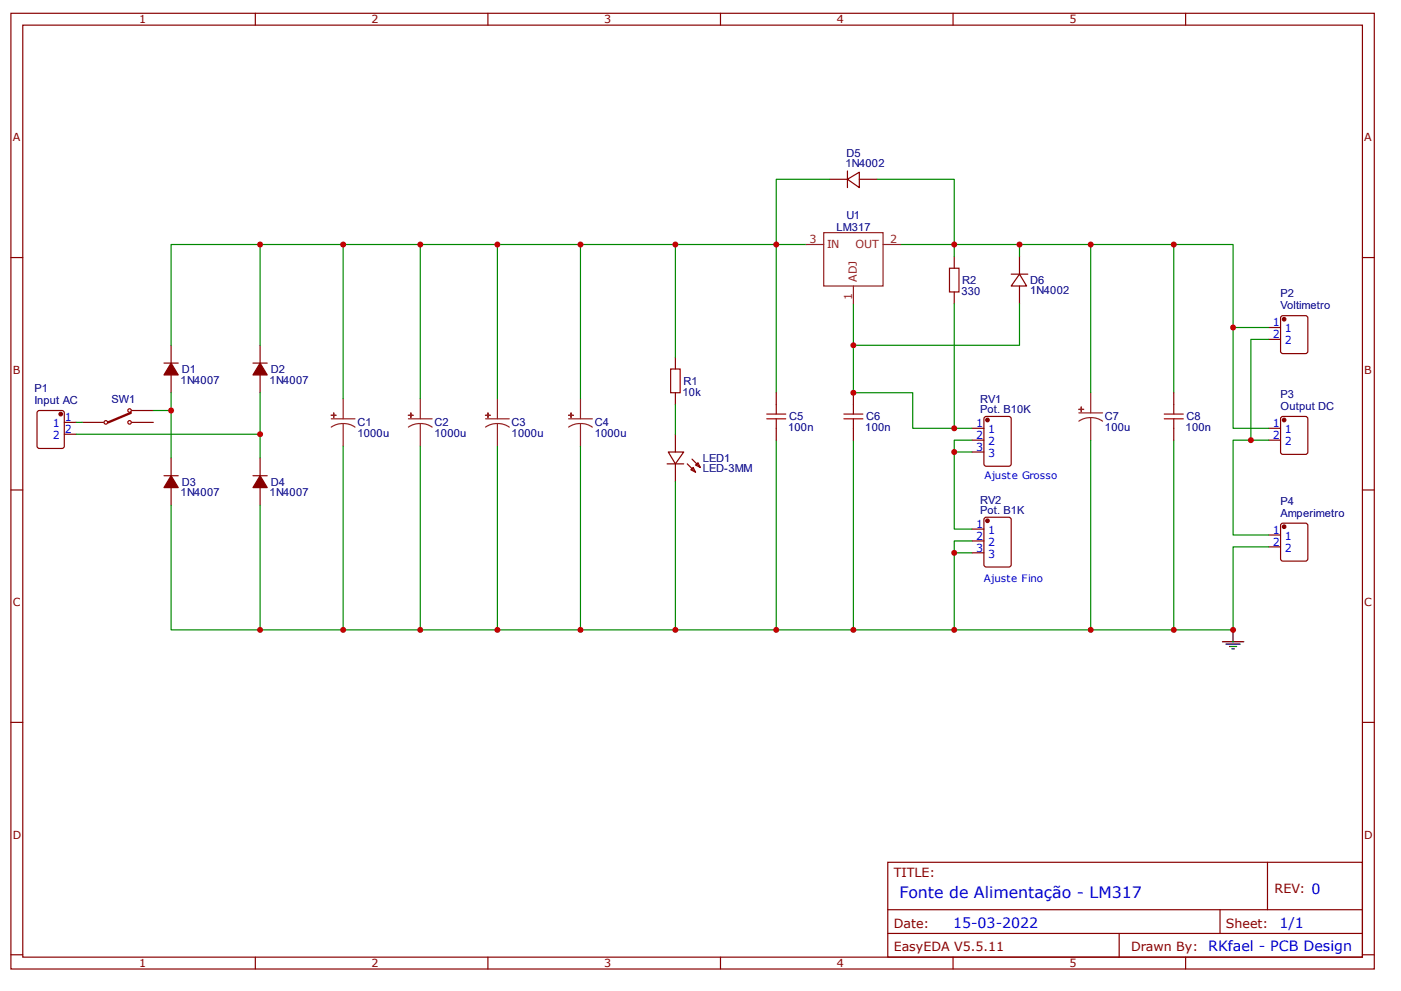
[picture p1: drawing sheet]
<svg xmlns="http://www.w3.org/2000/svg" width="297mm" height="210mm" viewBox="0 0 297 210" stroke-linecap="round" stroke-linejoin="round" font-family="sans-serif">
<g fill="none" stroke="#800" stroke-width=".25">
<path d="M2.3 2.8h289.1v202.8h-289.1zM4.8 5.3h284.1v197.8h-284.1zM54.1 2.8v2.5M103.4 2.8v2.5M152.8 2.8v2.5M202.1 2.8v2.5M251.4 2.8v2.5M175.9 38h3.8M179.7 38l2.5-1.5v3.3zM179.7 36.3v3.5M182.2 38h3.8M2.3 54.6h2.5"/>
<path d="M202.3 54.4v2.5M214.4 58.2h3.5M216.2 58.2l1.5 2.5h-3.3zM216.2 54.4v3.8M288.9 54.6h2.5M34.8 77h3M36.3 73.3v3.7M36.3 79.5v3.8M53.6 77h3.1M55.1 73.3v3.7M55.1 79.5v3.8M143.2 75.8v2.5"/>
<path d="M202.3 61.9v2.6M216.2 60.7v3.8M269 69.5h2.5M269 72h2.5M271.6 67.2l.4-.2h4.8l.4 .2 .1 7.3-.3 .5h-5l-.4-.2zM8.1 87.2l5-.1 .5 .2v7.3l-.2 .5h-5l-.5-.2-.1-7.3zM13.6 89.6h2.5M13.6 92.1h2.5M17.4 89.6h4.5M28 89.6h4.5M28 87.1h4.5M36.3 97.2v3.7"/>
<path d="M55.1 97.2v3.7M141.4 98.4h3.6M141.7 95.9h3.3l-1.8 2.5zM143.2 83.3v2.5M143.2 92.1v3.8M143.2 98.4v3.8M145.7 98.4l1.8 1.8M146.7 97.4l1.8 1.8M147 99.2l.5 1-1-.5zM147.5 98.7l.5-.5 .5 1zM164.6 83.3v2.5M164.6 90.9v2.5"/>
<path d="M180.9 83.3v2.5M180.9 90.9v2.5M206.1 90.9h2.5M206.1 93.4h2.5M206.1 95.9h2.5M208.9 88.4h5l.4 .2 .1 9.8-.3 .5h-5l-.4-.2-.1-9.8zM248.9 83.3v2.5M248.9 90.9v2.5M269 90.9h2.5M269 93.4h2.5M271.8 88.4h5l.4 .2 .1 7.3-.3 .4-5 .1-.4-.2-.1-7.3zM2.3 104h2.5"/>
<path d="M34.8 100.9h3M36.3 103.5v3.7M53.6 100.9h3.1M55.1 103.5v3.7M206.1 112.3h2.5M206.1 114.8h2.5M206.1 117.3h2.5M208.7 110l.4-.3h4.8l.4 .3 .1 9.8-.3 .4-5 .1-.4-.2zM269 113.5h2.5M269 116h2.5M271.6 111.2l.4-.2h4.8l.4 .2 .1 7.3-.3 .5h-5l-.4-.2zM288.9 104h2.5"/>
<path d="M2.3 153.3h2.5M288.9 153.3h2.5M188.2 182.9h100.7v20.2h-100.7zM188.2 193h100.7M188.2 198h100.7M237.3 198v5.1M258.7 193v5M268.7 182.9v10.1M2.3 202.6h2.5M54.1 203.1v2.5M103.4 203.1v2.5M152.8 203.1v2.5"/>
<path d="M202.1 203.1v2.5M251.4 203.1v2.5M288.9 202.6h2.5"/>
</g>
<g fill="#800" stroke="#800" stroke-width=".25">
<path d="M36.3 77l1.5 2.5h-3z"/>
<path d="M55.1 77l1.6 2.5h-3.1z"/>
<path d="M36.3 100.9l1.5 2.6h-3z"/>
<path d="M55.1 100.9l1.6 2.6h-3.1z"/>
<circle cx="12.9" cy="87.9" r=".38"/>
<circle cx="272.3" cy="67.7" r=".38"/>
<circle cx="209.4" cy="89.1" r=".38"/>
<circle cx="209.4" cy="110.5" r=".38"/>
<circle cx="272.3" cy="89.1" r=".38"/>
<circle cx="272.3" cy="111.8" r=".38"/>
</g>
<g fill="none" stroke="#8d2323" stroke-width=".25">
<path d="M170.9 51.9h3.7M174.6 49.4h12.6v11.3h-12.6zM187.2 51.9h3.8M180.9 60.7v3.8M70.2 88.9h5.1M72.8 89.9l1.5 .2 1 .5M72.8 89.9l-1.6 .2-1 .5M72.8 84.6v4.3M72.8 89.9v4.7M86.6 88.9h5M89.1 89.9l1.6 .2 .9 .5M89.1 89.9l-1.6 .2-.9 .5"/>
<path d="M89.1 84.6v4.3M89.1 89.9v4.7M102.9 88.9h5.1M105.5 89.9l1.5 .2 1 .5M105.5 89.9l-1.6 .2-1 .5M105.5 84.6v4.3M105.5 89.9v4.7M120.6 88.9h5M123.1 89.9l1.5 .2 1 .5M123.1 89.9l-1.6 .2-.9 .5M123.1 84.6v4.3M123.1 89.9v4.7"/>
<path d="M228.7 87.6h5.1M231.2 88.6l1.1 .1 1.5 .7M231.2 88.6l-1.5 .3-1 .5M231.2 83.3v4.3M231.2 88.6v4.8"/>
</g>
<g fill="#8d2323" stroke="#8d2323" stroke-width=".25">
<path d="M70.2 88.1h1z"/>
<path d="M70.7 87.6l.1 1z"/>
<path d="M86.6 88.1h1z"/>
<path d="M87.1 87.6v1z"/>
<path d="M228.7 86.8l1 .1z"/>
<path d="M229.2 86.3l.1 1z"/>
<path d="M102.9 88.1h1z"/>
<path d="M103.4 87.6l.1 1z"/>
<path d="M120.6 88.1h1z"/>
<path d="M121.1 87.6v1z"/>
</g>
<g fill="none" stroke="#080" stroke-width=".25">
<path d="M175.9 38h-11.3v45.3M186 38h16.3v13.9h28.9v31.4M55.1 51.9h17.7v32.7M72.8 51.9h16.3v32.7M89.1 51.9h16.4v32.7M105.5 51.9h17.6v32.7M123.1 51.9h20.1v23.9M143.2 51.9h27.7M191 51.9h11.3v2.5M216.2 51.9v2.5M231.2 51.9h17.7v31.4M248.9 51.9h12.5v39h7.6"/>
<path d="M36.3 73.3v-21.4h18.8v21.4M180.9 64.5v18.8h12.6v7.6h8.8M202.3 64.5v26.4h3.8M216.2 64.5v8.8h-35.3M261.4 69.5h7.6M269 72h-3.8v21.4M16.1 92.1h39M16.1 89.6h1.3M32.5 87.1h3.8M36.3 83.3v13.9M55.1 83.3v13.9M72.8 94.6v39h-17.7"/>
<path d="M89.1 94.6v39h-16.3M105.5 94.6v39h-16.4M123.1 94.6v39h-17.6M143.2 85.8v6.3M164.6 93.4v40.2h-21.4M180.9 93.4v40.2h-16.3M202.3 95.9v16.4h3.8M206.1 93.4h-3.8v2.5h3.8M231.2 93.4v40.2h-28.9M248.9 93.4v40.2h-17.7M269 93.4h-7.6v20.1h7.6M36.3 107.2v26.4h18.8v-26.4"/>
<path d="M143.2 102.2v31.4h-20.1M202.3 117.3v16.3h-21.4M206.1 114.8h-3.8v2.5h3.8M269 116h-7.6v17.6h-12.5"/>
</g>
<g fill="none" stroke="#a00000" stroke-width=".25">
<path d="M201.3 56.9h2v5h-2zM142.2 78.3h2v5h-2zM162.6 88.9h4M162.6 87.9h4M164.6 85.8v2.1M164.6 88.9v2M178.9 88.9h4M178.9 87.9h4M180.9 85.8v2.1M180.9 88.9v2M246.8 88.9h4.1M246.8 87.9h4.1"/>
<path d="M248.9 85.8v2.1M248.9 88.9v2"/>
</g>
<path d="M259.2 136.2h4.5M259.9 136.7h3M260.7 137.2h1.5M261.2 137.7h.5M261.4 133.6v2.6" fill="none" stroke="#000" stroke-width=".25"/>
<g fill="none" stroke="#900" stroke-width=".25">
<circle cx="22.4" cy="89.6" r=".38"/>
<circle cx="27.5" cy="87.1" r=".38"/>
<circle cx="27.5" cy="89.6" r=".38"/>
</g>
<path d="M27.7 87.6l-4.8 2" fill="none" stroke="#900" stroke-width=".5"/>
<g fill="#c00">
<circle cx="36.3" cy="87.1" r=".63"/>
<circle cx="180.9" cy="83.3" r=".63"/>
<circle cx="202.3" cy="90.9" r=".63"/>
<circle cx="180.9" cy="73.3" r=".63"/>
<circle cx="216.2" cy="51.9" r=".63"/>
<circle cx="55.1" cy="92.1" r=".63"/>
<circle cx="265.2" cy="93.4" r=".63"/>
<circle cx="248.9" cy="51.9" r=".63"/>
<circle cx="248.9" cy="133.6" r=".63"/>
<circle cx="231.2" cy="133.6" r=".63"/>
<circle cx="202.3" cy="51.9" r=".63"/>
<circle cx="164.6" cy="133.6" r=".63"/>
<circle cx="143.2" cy="133.6" r=".63"/>
<circle cx="89.1" cy="133.6" r=".63"/>
<circle cx="55.1" cy="133.6" r=".63"/>
<circle cx="123.1" cy="51.9" r=".63"/>
<circle cx="105.5" cy="51.9" r=".63"/>
<circle cx="72.8" cy="51.9" r=".63"/>
<circle cx="55.1" cy="51.9" r=".63"/>
<circle cx="89.1" cy="51.9" r=".63"/>
<circle cx="143.2" cy="51.9" r=".63"/>
<circle cx="72.8" cy="133.6" r=".63"/>
<circle cx="105.5" cy="133.6" r=".63"/>
<circle cx="164.6" cy="51.9" r=".63"/>
<circle cx="202.3" cy="95.9" r=".63"/>
<circle cx="202.3" cy="117.3" r=".63"/>
<circle cx="180.9" cy="133.6" r=".63"/>
<circle cx="231.2" cy="51.9" r=".63"/>
<circle cx="202.3" cy="133.6" r=".63"/>
<circle cx="261.4" cy="69.5" r=".63"/>
<circle cx="123.1" cy="133.6" r=".63"/>
<circle cx="261.4" cy="133.6" r=".63"/>
</g>
<text font-size="3.4" fill="#00f" x="190.7" y="190.5">Fonte de Alimentação - LM317</text>
<g font-size="3" fill="#00f">
<text x="202.1" y="196.8">15-03-2022</text>
<text x="271.2" y="196.8">1/1</text>
<text x="256.2" y="201.8">RKfael - PCB Design</text>
</g>
<g font-size="2.7" fill="#800">
<text x="189.5" y="186">TITLE:</text>
<text x="270.2" y="189.5">REV: 0</text>
<text x="189.5" y="196.8">Date:</text>
<text x="259.9" y="196.8">Sheet:</text>
<text x="189.5" y="201.8">EasyEDA V5.5.11</text>
<text x="239.8" y="201.8">Drawn By:</text>
</g>
<g font-size="2.3" fill="#800">
<text x="29.5" y="5">1</text>
<text x="78.8" y="5">2</text>
<text x="128.1" y="5">3</text>
<text x="177.4" y="5">4</text>
<text x="226.7" y="5">5</text>
<text x="2.7" y="30">A</text>
<text x="289.2" y="30">A</text>
<text x="2.7" y="79.3">B</text>
<text x="289.2" y="79.3">B</text>
<text x="2.7" y="128.6">C</text>
<text x="289.2" y="128.6">C</text>
<text x="2.7" y="177.9">D</text>
<text x="289.2" y="177.9">D</text>
<text x="29.5" y="205.2">1</text>
<text x="78.8" y="205.2">2</text>
<text x="128.1" y="205.2">3</text>
<text x="177.4" y="205.2">4</text>
<text x="226.7" y="205.2">5</text>
</g>
<g font-size="2.3" fill="#000080">
<text x="179.3" y="35.5">1N4002</text>
<text x="179.5" y="33.3">D5</text>
<text x="179.5" y="46.4">U1</text>
<text x="177.3" y="48.9">LM317</text>
<text x="203.8" y="62.5">330</text>
<text x="204" y="60.2">R2</text>
<text x="218.4" y="62.5">1N4002</text>
<text x="218.4" y="60.2">D6</text>
<text x="271.5" y="65.6">Voltimetro</text>
<text x="271.5" y="63.1">P2</text>
<text x="7.3" y="83.2">P1</text>
<text x="38.3" y="81.4">1N4007</text>
<text x="38.5" y="79.2">D1</text>
<text x="57.2" y="81.4">1N4007</text>
<text x="57.4" y="79.2">D2</text>
<text x="144.7" y="83.9">10k</text>
<text x="144.9" y="81.6">R1</text>
<text x="7.3" y="85.8">Input AC</text>
<text x="23.7" y="85.4">SW1</text>
<text x="167.3" y="89.2">C5</text>
<text x="183.7" y="89.2">C6</text>
<text x="207.8" y="87.6">Pot. B10K</text>
<text x="207.8" y="85.6">RV1</text>
<text x="234.3" y="89.1">C7</text>
<text x="251.6" y="89.2">C8</text>
<text x="271.5" y="87">Output DC</text>
<text x="271.5" y="84.5">P3</text>
<text x="75.8" y="92.7">1000u</text>
<text x="75.8" y="90.4">C1</text>
<text x="92.1" y="92.7">1000u</text>
<text x="92.1" y="90.4">C2</text>
<text x="108.5" y="92.7">1000u</text>
<text x="108.5" y="90.4">C3</text>
<text x="126.1" y="92.7">1000u</text>
<text x="126.1" y="90.4">C4</text>
<text x="167.1" y="91.4">100n</text>
<text x="183.4" y="91.4">100n</text>
<text x="234.3" y="91.5">100u</text>
<text x="251.4" y="91.4">100n</text>
<text x="149" y="100.2">LED-3MM</text>
<text x="149" y="98">LED1</text>
<text x="38.3" y="105.3">1N4007</text>
<text x="38.5" y="103.1">D3</text>
<text x="57.2" y="105.3">1N4007</text>
<text x="57.4" y="103.1">D4</text>
<text x="207.8" y="107">RV2</text>
<text x="271.5" y="107.1">P4</text>
<text x="207.8" y="109">Pot. B1K</text>
<text x="271.5" y="109.6">Amperimetro</text>
</g>
<g font-size="2.3" fill="#8d2323">
<text x="171.6" y="51.6">3</text>
<text x="175.4" y="52.6">IN</text>
<text x="181.4" y="52.6">OUT</text>
<text x="188.7" y="51.6">2</text>
<text x="181.7" y="59.9" transform="rotate(-90 181.7 59.9)">ADJ</text>
<text x="180.7" y="63.7" transform="rotate(-90 180.7 63.7)">1</text>
</g>
<g font-size="2.3" fill="#00f">
<text x="269.8" y="69.2">1</text>
<text x="269.8" y="71.8">2</text>
<text x="272.4" y="70.5">1</text>
<text x="272.4" y="73">2</text>
<text x="13.8" y="89.4">1</text>
<text x="11.2" y="90.6">1</text>
<text x="11.2" y="93.1">2</text>
<text x="13.8" y="91.9">2</text>
<text x="206.9" y="90.6">1</text>
<text x="206.9" y="93.1">2</text>
<text x="206.9" y="95.7">3</text>
<text x="209.5" y="91.9">1</text>
<text x="209.5" y="94.4">2</text>
<text x="269.8" y="90.6">1</text>
<text x="269.8" y="93.1">2</text>
<text x="272.4" y="91.9">1</text>
<text x="272.4" y="94.4">2</text>
<text x="209.5" y="96.9">3</text>
<text x="206.9" y="112">1</text>
<text x="209.5" y="113.3">1</text>
<text x="269.8" y="113.3">1</text>
<text x="206.9" y="114.5">2</text>
<text x="206.9" y="117">3</text>
<text x="209.5" y="115.8">2</text>
<text x="209.5" y="118.3">3</text>
<text x="269.8" y="115.8">2</text>
<text x="272.4" y="114.5">1</text>
<text x="272.4" y="117">2</text>
</g>
<g font-size="2.2" fill="#00f">
<text x="208.7" y="101.6">Ajuste Grosso</text>
<text x="208.6" y="123.6">Ajuste Fino</text>
</g>
</svg>
